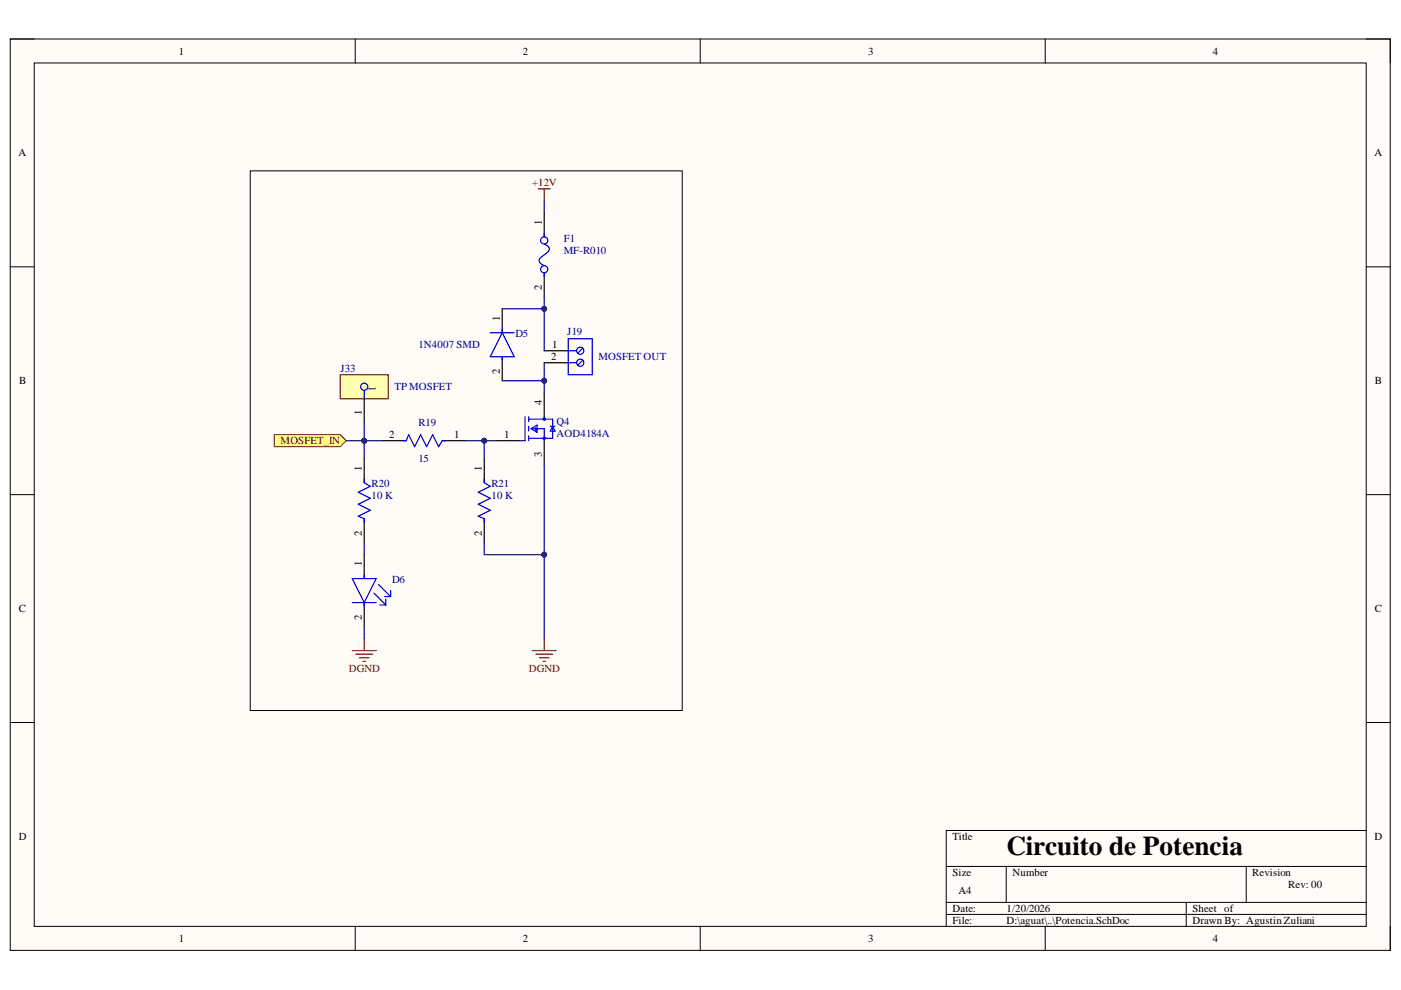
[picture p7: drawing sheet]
<svg xmlns="http://www.w3.org/2000/svg" width="297mm" height="210mm" viewBox="0 0 297 210" stroke-linecap="round" stroke-linejoin="round" font-family="sans-serif">
<path d="M2.2 8.3h292.6v193.2h-292.6z" fill-rule="evenodd" fill="#fffcf8"/>
<path d="M2.2 8.3h292.6v193.2h-292.6z" fill="none" stroke="#000" stroke-width=".21"/>
<path d="M7.3 13.4h282.4v183h-282.4z" fill-rule="evenodd" fill="#fffcf8"/>
<g fill="none" stroke="#000" stroke-width=".21">
<path d="M2.2 8.3h5.1M7.3 13.4h282.4v183h-282.4zM75.3 8.3v5M148.5 8.3v5M221.6 8.3v5.1M289.7 8.3h5.1v5.1M2.2 56.6h5.1M289.7 56.6h5.1M2.2 104.9h5.1M289.7 104.9h5.1M2.2 153.2h5.1M289.7 153.2h5.1"/>
<path d="M289.7 176.1h-89.1v20.3M75.3 196.4v5.1M148.5 196.4v5.1M200.6 183.7h89.1M200.6 191.3h89.1M200.6 193.9h89.1M213.3 183.7v7.6M221.6 196.4v5.1M251.5 191.3v5.1M264.2 183.7v7.6M294.8 196.4v5.1"/>
</g>
<path d="M114.1 40h2.6M115.4 40v2.6M112.8 137.9h5.1M113.6 138.7h3.6M114.4 139.5h2M115.4 135.4v2.5M115.1 140.2h.5" fill="none" stroke="#800000" stroke-width=".25"/>
<path d="M115.4 74.4h5.1M115.4 76.9h5.1M81 93.4h5.1M93.8 93.4h5M102.7 97.3v5M102.7 110v5.1" fill="none" stroke="#000" stroke-width=".25"/>
<g fill="none" stroke="#00f" stroke-width=".25">
<path d="M120.5 74.4h1.8M120.5 76.9h1.8M120.5 71.8h5.1v7.7h-5.1zM123.6 73.8l-1.1 1.1M123.6 76.4l-1.1 1.1M85.4 93.4h.7l.5-1.2 1.3 2.5 1.3-2.5 1.3 2.5 1.2-2.5 1.3 2.5 .8-1.3h.7M102.7 101.6v.7l1.2 .8-2.5 1.3 2.5 1.2-2.5 1.3 2.5 1.3-2.5 1.3 1.3 .5v.7"/>
<circle cx="123" cy="76.9" r=".76"/>
<circle cx="123" cy="74.4" r=".76"/>
</g>
<path d="M58.1 92.2h14l1.3 1.2-1.3 1.3h-14z" fill-rule="evenodd" fill="#ffff80"/>
<path d="M58.1 92.2h14l1.3 1.2-1.3 1.3h-14z" fill="none" stroke="#800000" stroke-width=".21"/>
<g fill="none" stroke="#00f" stroke-width=".25">
<path d="M115.4 51.7a1.1 1.1 0 0 1 1 1.4l-1.4 1.2a.95 .95 0 0 0-.7 .9 .95 .95 0 0 0 .8 1l.3 .1M115.4 49.5v.7M115.4 57.8v.8M103.9 70.6h5.1M106.5 70.6l2.5 5h-5.1zM106.5 69.8v.8M106.5 75.6v.8M111.3 88.4v5h-1M112.1 88.4v1M112.1 90.4v1M112.1 92.4v1M112.1 92.9h3.3"/>
<path d="M112.1 88.9h3.3M112.6 90.9l1.3-.8v1.6zM112.8 90.9h2.6v2.5M113.6 90.6v.8M116.7 91.4l.5-1 .5 1M116.7 90.4h1M117.2 88.9v4M77.2 101.6v.7l1.3 .8-2.5 1.3 2.5 1.2-2.5 1.3 2.5 1.3-2.5 1.3 1.2 .5v.7M74.7 122.7h5.1l-2.6 5.1zM74.7 127.8h5.1M77.2 121.9v.8M77.2 127.8v.7"/>
<path d="M79.3 125.7l2.5 2.6M80.3 124l2.5 2.5M80.5 128.3h1.3M81.6 126.5h1.2M81.8 127v1.3M82.8 125.2v1.3"/>
<circle cx="115.4" cy="57.1" r=".76"/>
<circle cx="115.4" cy="51" r=".76"/>
</g>
<path d="M115.4 45.1v5.1M115.4 57.8v5.1M106.5 65.5v5.1M106.5 75.6v5.1M77.2 97.3v5M105.2 93.4h5.1M77.2 110v5.1M77.2 117.6v5.1M77.2 127.8v5.1" fill="none" stroke="#000" stroke-width=".25"/>
<path d="M74.7 137.9h5.1M75.4 138.7h3.6M76.2 139.5h2M77.2 135.4v2.5M77 140.2h.5" fill="none" stroke="#800000" stroke-width=".25"/>
<path d="M53.1 36.2h91.5v114.4h-91.5z" fill="none" stroke="#000" stroke-width=".21"/>
<path d="M72.1 79.5h10.2v5h-10.2z" fill-rule="evenodd" fill="#ffffb0"/>
<path d="M72.1 79.5h10.2v5h-10.2z" fill="none" stroke="#800000" stroke-width=".25"/>
<g fill="none" stroke="#00f" stroke-width=".25">
<path d="M77.2 82.8v1.7"/>
<circle cx="77.2" cy="82" r=".76"/>
</g>
<path d="M77.2 84.5v5.1" fill="none" stroke="#000" stroke-width=".25"/>
<path d="M115.4 98.5v36.9" fill="none" stroke="#000080" stroke-width=".25"/>
<circle cx="115.4" cy="117.6" r=".51" fill="#000080"/>
<circle cx="115.4" cy="117.6" r=".51" fill="none" stroke="#000080" stroke-width=".21"/>
<path d="M115.4 76.9v6.4" fill="none" stroke="#000080" stroke-width=".25"/>
<circle cx="115.4" cy="80.7" r=".51" fill="#000080"/>
<circle cx="115.4" cy="80.7" r=".51" fill="none" stroke="#000080" stroke-width=".21"/>
<path d="M98.8 93.4h6.4" fill="none" stroke="#000080" stroke-width=".25"/>
<circle cx="102.7" cy="93.4" r=".51" fill="#000080"/>
<circle cx="102.7" cy="93.4" r=".51" fill="none" stroke="#000080" stroke-width=".21"/>
<path d="M102.7 115.1v2.5h12.7" fill="none" stroke="#000080" stroke-width=".25"/>
<circle cx="115.4" cy="117.6" r=".51" fill="#000080"/>
<circle cx="115.4" cy="117.6" r=".51" fill="none" stroke="#000080" stroke-width=".21"/>
<path d="M102.7 93.4v3.9" fill="none" stroke="#000080" stroke-width=".25"/>
<circle cx="102.7" cy="93.4" r=".51" fill="#000080"/>
<circle cx="102.7" cy="93.4" r=".51" fill="none" stroke="#000080" stroke-width=".21"/>
<path d="M73.4 93.4h7.6" fill="none" stroke="#000080" stroke-width=".25"/>
<circle cx="77.2" cy="93.4" r=".51" fill="#000080"/>
<circle cx="77.2" cy="93.4" r=".51" fill="none" stroke="#000080" stroke-width=".21"/>
<path d="M106.5 80.7h8.9" fill="none" stroke="#000080" stroke-width=".25"/>
<circle cx="115.4" cy="80.7" r=".51" fill="#000080"/>
<circle cx="115.4" cy="80.7" r=".51" fill="none" stroke="#000080" stroke-width=".21"/>
<path d="M77.2 93.4v3.9" fill="none" stroke="#000080" stroke-width=".25"/>
<circle cx="77.2" cy="93.4" r=".51" fill="#000080"/>
<circle cx="77.2" cy="93.4" r=".51" fill="none" stroke="#000080" stroke-width=".21"/>
<path d="M115.4 62.9v2.6h-8.9M77.2 115.1v2.5M77.2 132.9v2.5" fill="none" stroke="#000080" stroke-width=".25"/>
<circle cx="115.4" cy="65.5" r=".51" fill="#000080"/>
<circle cx="115.4" cy="65.5" r=".51" fill="none" stroke="#000080" stroke-width=".21"/>
<path d="M115.4 65.5v8.9" fill="none" stroke="#000080" stroke-width=".25"/>
<circle cx="115.4" cy="65.5" r=".51" fill="#000080"/>
<circle cx="115.4" cy="65.5" r=".51" fill="none" stroke="#000080" stroke-width=".21"/>
<path d="M115.4 42.6v2.5M77.2 89.6v3.8" fill="none" stroke="#000080" stroke-width=".25"/>
<circle cx="77.2" cy="93.4" r=".51" fill="#000080"/>
<circle cx="77.2" cy="93.4" r=".51" fill="none" stroke="#000080" stroke-width=".21"/>
<text font-size="6.4" x="114.7" y="97.2">PIQ403</text>
<text font-size="6" x="114.7" y="87.1">PIQ404</text>
<text font-size="5.8" x="213.4" y="181.2">Circuito de Potencia</text>
<g font-size="2.3">
<text x="37.9" y="11.6">1</text>
<text x="110.9" y="11.6">2</text>
<text x="184.1" y="11.6">3</text>
<text x="257.1" y="11.6">4</text>
<text x="3.9" y="33.1">A</text>
<text x="291.4" y="33.1">A</text>
<text x="114.9" y="47.7" transform="rotate(-90 114.9 47.7)">1</text>
<text x="114.9" y="61.4" transform="rotate(-90 114.9 61.4)">2</text>
<text x="106" y="68" transform="rotate(-90 106 68)">1</text>
<text x="116.9" y="76.4">2</text>
<text x="117.1" y="73.8">1</text>
<text x="4.1" y="81.4">B</text>
<text x="106" y="79.2" transform="rotate(-90 106 79.2)">2</text>
<text x="291.5" y="81.4">B</text>
<text x="76.7" y="88" transform="rotate(-90 76.7 88)">1</text>
<text x="114.9" y="85.8" transform="rotate(-90 114.9 85.8)">4</text>
<text x="82.5" y="93">2</text>
<text x="96.3" y="93">1</text>
<text x="106.9" y="93">1</text>
<text x="76.7" y="99.8" transform="rotate(-90 76.7 99.8)">1</text>
<text x="102.2" y="99.8" transform="rotate(-90 102.2 99.8)">1</text>
<text x="114.9" y="96.9" transform="rotate(-90 114.9 96.9)">3</text>
<text x="76.7" y="113.6" transform="rotate(-90 76.7 113.6)">2</text>
<text x="102.2" y="113.6" transform="rotate(-90 102.2 113.6)">2</text>
<text x="76.7" y="120.1" transform="rotate(-90 76.7 120.1)">1</text>
<text x="4" y="129.7">C</text>
<text x="76.7" y="131.4" transform="rotate(-90 76.7 131.4)">2</text>
<text x="291.5" y="129.7">C</text>
<text x="4" y="178">D</text>
<text x="202" y="178">Title</text>
<text x="291.4" y="178">D</text>
<text x="202" y="185.7">Size</text>
<text x="214.6" y="185.7">Number</text>
<text x="265.5" y="185.7">Revision</text>
<text x="203.2" y="189.6">A4</text>
<text x="273.1" y="188.3">Rev: 00</text>
<text x="202" y="193.4">Date:</text>
<text x="202" y="195.9">File:</text>
<text x="213.4" y="193.4">1/20/2026</text>
<text x="213.4" y="195.9">D:\aguat\..\Potencia.SchDoc</text>
<text x="252.8" y="193.4">Sheet of</text>
<text x="252.8" y="195.9">Drawn By: Agustin Zuliani</text>
<text x="37.9" y="199.7">1</text>
<text x="110.9" y="199.7">2</text>
<text x="184.1" y="199.7">3</text>
<text x="257.1" y="199.7">4</text>
</g>
<g font-size="2.3" fill="#800000">
<text x="112.8" y="39.5">+12V</text>
<text x="59.5" y="94.2">MOSFET_IN</text>
<text x="74" y="142.5">DGND</text>
<text x="112.1" y="142.5">DGND</text>
</g>
<g font-size="2.3" fill="#000080">
<text x="119.5" y="51.2">F1</text>
<text x="119.5" y="53.8">MF-R010</text>
<text x="109.3" y="71.6">D5</text>
<text x="120.3" y="71">J19</text>
<text x="88.7" y="73.8">1N4007 SMD</text>
<text x="126.9" y="76.4">MOSFET OUT</text>
<text x="72.2" y="78.9">J33</text>
<text x="78.2" y="81.9" transform="rotate(90 78.2 81.9)">1</text>
<text x="83.6" y="82.7">TP MOSFET</text>
<text x="88.7" y="90.3">R19</text>
<text x="118" y="90.1">Q4</text>
<text x="118" y="92.7">AOD4184A</text>
<text x="88.7" y="98">15</text>
<text x="78.8" y="103.4">R20</text>
<text x="78.8" y="105.9">10 K</text>
<text x="104.2" y="103.4">R21</text>
<text x="104.2" y="105.9">10 K</text>
<text x="83.1" y="123.7">D6</text>
</g>
</svg>
